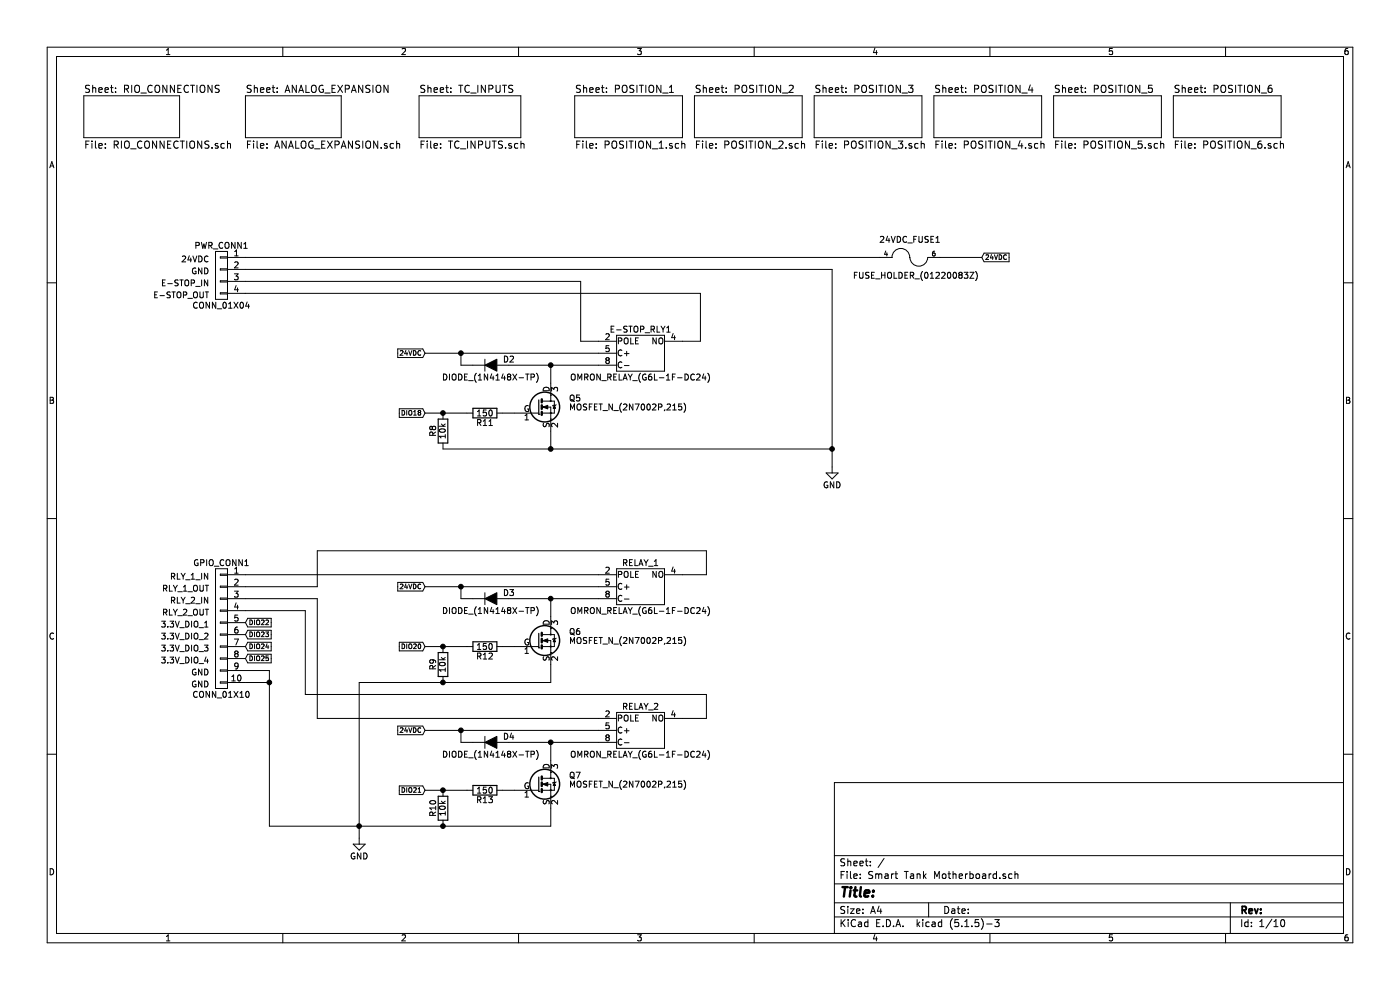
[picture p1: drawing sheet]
EESchema Schematic File Version 4
LIBS:Smart Tank Motherboard-cache
EELAYER 29 0
EELAYER END
$Descr A4 11693 8268
encoding utf-8
Sheet 1 10
Title ""
Date ""
Rev ""
Comp ""
Comment1 ""
Comment2 ""
Comment3 ""
Comment4 ""
$EndDescr
$Sheet
S 4800 800  900  350 
U 57891987
F0 "POSITION_1" 60
F1 "POSITION_1.sch" 60
$EndSheet
Text Notes 1750 2200 2    49   ~ 0
24VDC
Text Notes 1750 2300 2    49   ~ 0
GND
Text Notes 1750 2400 2    49   ~ 0
E-STOP_IN
Text Notes 1750 2500 2    49   ~ 0
E-STOP_OUT
$Comp
L Smart-Tank-Motherboard-rescue:GND #PWR01
U 1 1
P 6950 3900
F 0 "#PWR01" H 6950 3650 50  0001 C CNN
F 1 "GND" H 6950 3750 50  0000 C CNN
F 2 "" H 6950 3900 50  0000 C CNN
F 3 "" H 6950 3900 50  0000 C CNN
	1    6950 3900
	1    0    0    -1  
$EndComp
Text GLabel 8200 2150 2    39   Input ~ 0
24VDC
$Sheet
S 700  800  800  350 
U 578FBA35
F0 "RIO_CONNECTIONS" 60
F1 "RIO_CONNECTIONS.sch" 60
$EndSheet
$Comp
L Smart-Tank-Motherboard-rescue:FUSE_HOLDER_(01220083Z) 24VDC_FUSE1
U 1 1
P 7600 2150
F 0 "24VDC_FUSE1" H 7600 2300 50  0000 C CNN
F 1 "FUSE_HOLDER_(01220083Z)" H 7650 2000 50  0000 C CNN
F 2 "Smart_Tank:FUSE_HOLDER_(01220083Z)" H 7600 2150 50  0001 C CNN
F 3 "" H 7600 2150 50  0000 C CNN
	1    7600 2150
	1    0    0    -1  
$EndComp
Text Notes 1750 4850 2    49   ~ 0
RLY_1_IN
Text Notes 1750 4950 2    49   ~ 0
RLY_1_OUT
Text Notes 1750 5050 2    49   ~ 0
RLY_2_IN
Text Notes 1750 5150 2    49   ~ 0
RLY_2_OUT
Text Notes 1750 5250 2    49   ~ 0
3.3V_DIO_1
Text Notes 1750 5350 2    49   ~ 0
3.3V_DIO_2
Text Notes 1750 5450 2    49   ~ 0
3.3V_DIO_3
Text Notes 1750 5550 2    49   ~ 0
3.3V_DIO_4
Text GLabel 2050 5200 2    39   Input ~ 0
DIO22
Text GLabel 2050 5300 2    39   Input ~ 0
DIO23
Text GLabel 2050 5400 2    39   Input ~ 0
DIO24
Text GLabel 2050 5500 2    39   Input ~ 0
DIO25
$Comp
L Smart-Tank-Motherboard-rescue:OMRON_RELAY_(G6L-1F-DC24) RELAY_1
U 1 1
P 5250 5000
F 0 "RELAY_1" H 5350 5300 50  0000 C CNN
F 1 "OMRON_RELAY_(G6L-1F-DC24)" H 5350 4900 50  0000 C CNN
F 2 "Smart_Tank:OMRON_RELAY_1A_(G6L-1F-DC24)" H 5250 3800 50  0001 C CNN
F 3 "" H 5250 3800 50  0000 C CNN
	1    5250 5000
	1    0    0    -1  
$EndComp
$Comp
L Smart-Tank-Motherboard-rescue:MOSFET_N_(2N7002P,215) Q6
U 1 1
P 4500 5350
F 0 "Q6" H 4750 5425 50  0000 L CNN
F 1 "MOSFET_N_(2N7002P,215)" H 4750 5350 50  0000 L CNN
F 2 "TO_SOT_Packages_SMD:SOT-23" H 4750 5275 50  0001 L CIN
F 3 "" H 4500 5350 50  0000 L CNN
	1    4500 5350
	1    0    0    -1  
$EndComp
$Comp
L Smart-Tank-Motherboard-rescue:R R12
U 1 1
P 4050 5400
F 0 "R12" V 4130 5400 50  0000 C CNN
F 1 "150" V 4050 5400 50  0000 C CNN
F 2 "Resistors_SMD:R_1206" V 3980 5400 50  0001 C CNN
F 3 "" H 4050 5400 50  0000 C CNN
	1    4050 5400
	0    1    1    0   
$EndComp
$Comp
L Smart-Tank-Motherboard-rescue:R R9
U 1 1
P 3700 5550
F 0 "R9" V 3780 5550 50  0000 C CNN
F 1 "10k" V 3700 5550 50  0000 C CNN
F 2 "Resistors_SMD:R_1206" V 3630 5550 50  0001 C CNN
F 3 "" H 3700 5550 50  0000 C CNN
	1    3700 5550
	-1   0    0    1   
$EndComp
Text GLabel 3550 5400 0    39   Input ~ 0
DIO20
Text GLabel 3550 4900 0    39   Input ~ 0
24VDC
$Comp
L Smart-Tank-Motherboard-rescue:DIODE_(1N4148X-TP) D3
U 1 1
P 4100 5000
F 0 "D3" H 4250 5050 50  0000 C CNN
F 1 "DIODE_(1N4148X-TP)" H 4100 4900 50  0000 C CNN
F 2 "Diodes_SMD:SOD-523" H 4100 5000 50  0001 C CNN
F 3 "" H 4100 5000 50  0000 C CNN
	1    4100 5000
	1    0    0    -1  
$EndComp
$Comp
L Smart-Tank-Motherboard-rescue:OMRON_RELAY_(G6L-1F-DC24) RELAY_2
U 1 1
P 5250 6200
F 0 "RELAY_2" H 5350 6500 50  0000 C CNN
F 1 "OMRON_RELAY_(G6L-1F-DC24)" H 5350 6100 50  0000 C CNN
F 2 "Smart_Tank:OMRON_RELAY_1A_(G6L-1F-DC24)" H 5250 5000 50  0001 C CNN
F 3 "" H 5250 5000 50  0000 C CNN
	1    5250 6200
	1    0    0    -1  
$EndComp
$Comp
L Smart-Tank-Motherboard-rescue:MOSFET_N_(2N7002P,215) Q7
U 1 1
P 4500 6550
F 0 "Q7" H 4750 6625 50  0000 L CNN
F 1 "MOSFET_N_(2N7002P,215)" H 4750 6550 50  0000 L CNN
F 2 "TO_SOT_Packages_SMD:SOT-23" H 4750 6475 50  0001 L CIN
F 3 "" H 4500 6550 50  0000 L CNN
	1    4500 6550
	1    0    0    -1  
$EndComp
$Comp
L Smart-Tank-Motherboard-rescue:R R13
U 1 1
P 4050 6600
F 0 "R13" V 4130 6600 50  0000 C CNN
F 1 "150" V 4050 6600 50  0000 C CNN
F 2 "Resistors_SMD:R_1206" V 3980 6600 50  0001 C CNN
F 3 "" H 4050 6600 50  0000 C CNN
	1    4050 6600
	0    1    1    0   
$EndComp
$Comp
L Smart-Tank-Motherboard-rescue:R R10
U 1 1
P 3700 6750
F 0 "R10" V 3780 6750 50  0000 C CNN
F 1 "10k" V 3700 6750 50  0000 C CNN
F 2 "Resistors_SMD:R_1206" V 3630 6750 50  0001 C CNN
F 3 "" H 3700 6750 50  0000 C CNN
	1    3700 6750
	-1   0    0    1   
$EndComp
Text GLabel 3550 6600 0    39   Input ~ 0
DIO21
Text GLabel 3550 6100 0    39   Input ~ 0
24VDC
$Comp
L Smart-Tank-Motherboard-rescue:DIODE_(1N4148X-TP) D4
U 1 1
P 4100 6200
F 0 "D4" H 4250 6250 50  0000 C CNN
F 1 "DIODE_(1N4148X-TP)" H 4100 6100 50  0000 C CNN
F 2 "Diodes_SMD:SOD-523" H 4100 6200 50  0001 C CNN
F 3 "" H 4100 6200 50  0000 C CNN
	1    4100 6200
	1    0    0    -1  
$EndComp
$Comp
L Smart-Tank-Motherboard-rescue:GND #PWR02
U 1 1
P 3000 7000
F 0 "#PWR02" H 3000 6750 50  0001 C CNN
F 1 "GND" H 3000 6850 50  0000 C CNN
F 2 "" H 3000 7000 50  0000 C CNN
F 3 "" H 3000 7000 50  0000 C CNN
	1    3000 7000
	1    0    0    -1  
$EndComp
$Comp
L Smart-Tank-Motherboard-rescue:OMRON_RELAY_(G6L-1F-DC24) E-STOP_RLY1
U 1 1
P 5250 3050
F 0 "E-STOP_RLY1" H 5350 3350 50  0000 C CNN
F 1 "OMRON_RELAY_(G6L-1F-DC24)" H 5350 2950 50  0000 C CNN
F 2 "Smart_Tank:OMRON_RELAY_1A_(G6L-1F-DC24)" H 5250 1850 50  0001 C CNN
F 3 "" H 5250 1850 50  0000 C CNN
	1    5250 3050
	1    0    0    -1  
$EndComp
$Comp
L Smart-Tank-Motherboard-rescue:MOSFET_N_(2N7002P,215) Q5
U 1 1
P 4500 3400
F 0 "Q5" H 4750 3475 50  0000 L CNN
F 1 "MOSFET_N_(2N7002P,215)" H 4750 3400 50  0000 L CNN
F 2 "TO_SOT_Packages_SMD:SOT-23" H 4750 3325 50  0001 L CIN
F 3 "" H 4500 3400 50  0000 L CNN
	1    4500 3400
	1    0    0    -1  
$EndComp
$Comp
L Smart-Tank-Motherboard-rescue:R R11
U 1 1
P 4050 3450
F 0 "R11" V 4130 3450 50  0000 C CNN
F 1 "150" V 4050 3450 50  0000 C CNN
F 2 "Resistors_SMD:R_1206" V 3980 3450 50  0001 C CNN
F 3 "" H 4050 3450 50  0000 C CNN
	1    4050 3450
	0    1    1    0   
$EndComp
$Comp
L Smart-Tank-Motherboard-rescue:R R8
U 1 1
P 3700 3600
F 0 "R8" V 3780 3600 50  0000 C CNN
F 1 "10k" V 3700 3600 50  0000 C CNN
F 2 "Resistors_SMD:R_1206" V 3630 3600 50  0001 C CNN
F 3 "" H 3700 3600 50  0000 C CNN
	1    3700 3600
	-1   0    0    1   
$EndComp
Text GLabel 3550 3450 0    39   Input ~ 0
DIO18
Text GLabel 3550 2950 0    39   Input ~ 0
24VDC
$Comp
L Smart-Tank-Motherboard-rescue:DIODE_(1N4148X-TP) D2
U 1 1
P 4100 3050
F 0 "D2" H 4250 3100 50  0000 C CNN
F 1 "DIODE_(1N4148X-TP)" H 4100 2950 50  0000 C CNN
F 2 "Diodes_SMD:SOD-523" H 4100 3050 50  0001 C CNN
F 3 "" H 4100 3050 50  0000 C CNN
	1    4100 3050
	1    0    0    -1  
$EndComp
$Comp
L Smart-Tank-Motherboard-rescue:CONN_01X04 PWR_CONN1
U 1 1
P 1850 2300
F 0 "PWR_CONN1" H 1850 2550 50  0000 C CNN
F 1 "CONN_01X04" H 1850 2050 50  0000 C CNN
F 2 "Smart_Tank:PHX_TB_HDR_4_POS_STR_(1755752)" H 1850 2300 50  0001 C CNN
F 3 "" H 1850 2300 50  0000 C CNN
	1    1850 2300
	-1   0    0    -1  
$EndComp
$Sheet
S 2050 800  800  350 
U 579181B3
F0 "ANALOG_EXPANSION" 60
F1 "ANALOG_EXPANSION.sch" 60
$EndSheet
$Sheet
S 3500 800  850  350 
U 57968D3A
F0 "TC_INPUTS" 60
F1 "TC_INPUTS.sch" 60
$EndSheet
$Comp
L Smart-Tank-Motherboard-rescue:CONN_01X10 GPIO_CONN1
U 1 1
P 1850 5250
F 0 "GPIO_CONN1" H 1850 5800 50  0000 C CNN
F 1 "CONN_01X10" H 1850 4700 50  0000 C CNN
F 2 "Smart_Tank:PHX_TB_HDR_10_POS_STR_(1755817)" H 1850 5250 50  0001 C CNN
F 3 "" H 1850 5250 50  0000 C CNN
	1    1850 5250
	-1   0    0    -1  
$EndComp
Text Notes 1750 5650 2    49   ~ 0
GND
Text Notes 1750 5750 2    49   ~ 0
GND
Wire Wire Line
	2050 2250 6950 2250
Wire Wire Line
	6950 2250 6950 3750
Wire Wire Line
	2050 2150 7350 2150
Wire Wire Line
	2050 4800 5000 4800
Wire Wire Line
	4250 5000 4600 5000
Wire Wire Line
	4600 5700 4600 5550
Wire Wire Line
	3550 5400 3700 5400
Wire Wire Line
	4200 5400 4300 5400
Connection ~ 3700 5400
Wire Wire Line
	4600 5000 4600 5150
Wire Wire Line
	3550 4900 3850 4900
Connection ~ 4600 5000
Wire Wire Line
	3950 5000 3850 5000
Wire Wire Line
	3850 5000 3850 4900
Connection ~ 3850 4900
Wire Wire Line
	4250 6200 4600 6200
Wire Wire Line
	4600 6900 4600 6750
Wire Wire Line
	3550 6600 3700 6600
Wire Wire Line
	4200 6600 4300 6600
Connection ~ 3700 6600
Wire Wire Line
	4600 6200 4600 6350
Wire Wire Line
	3550 6100 3850 6100
Connection ~ 4600 6200
Wire Wire Line
	3950 6200 3850 6200
Wire Wire Line
	3850 6200 3850 6100
Connection ~ 3850 6100
Wire Wire Line
	2650 6000 5000 6000
Wire Wire Line
	2050 5000 2650 5000
Wire Wire Line
	2650 5000 2650 6000
Wire Wire Line
	3000 5700 3000 6900
Connection ~ 3000 6900
Wire Wire Line
	5700 4800 5900 4800
Wire Wire Line
	5900 4800 5900 4600
Wire Wire Line
	5900 4600 2650 4600
Wire Wire Line
	2650 4600 2650 4900
Wire Wire Line
	2650 4900 2050 4900
Wire Wire Line
	5700 6000 5900 6000
Wire Wire Line
	5900 6000 5900 5800
Wire Wire Line
	5900 5800 2550 5800
Wire Wire Line
	2550 5800 2550 5100
Wire Wire Line
	2550 5100 2050 5100
Wire Wire Line
	4250 3050 4600 3050
Wire Wire Line
	4600 3600 4600 3750
Wire Wire Line
	3550 3450 3700 3450
Wire Wire Line
	4200 3450 4300 3450
Connection ~ 3700 3450
Wire Wire Line
	4600 3050 4600 3200
Wire Wire Line
	3550 2950 3850 2950
Connection ~ 4600 3050
Wire Wire Line
	3950 3050 3850 3050
Wire Wire Line
	3850 3050 3850 2950
Connection ~ 3850 2950
Wire Wire Line
	2050 2350 4850 2350
Wire Wire Line
	4850 2350 4850 2850
Wire Wire Line
	4850 2850 5000 2850
Wire Wire Line
	5700 2850 5850 2850
Wire Wire Line
	5850 2850 5850 2450
Wire Wire Line
	5850 2450 2050 2450
Connection ~ 6950 3750
Wire Wire Line
	2050 5700 2250 5700
Wire Wire Line
	2250 5600 2250 5700
Wire Wire Line
	2050 5600 2250 5600
Connection ~ 2250 5700
Wire Wire Line
	3000 5700 3700 5700
Connection ~ 3700 5700
Wire Wire Line
	2250 6900 3000 6900
Connection ~ 3700 6900
$Sheet
S 5800 800  900  350 
U 57A90C56
F0 "POSITION_2" 60
F1 "POSITION_2.sch" 60
$EndSheet
$Sheet
S 6800 800  900  350 
U 57A9213E
F0 "POSITION_3" 60
F1 "POSITION_3.sch" 60
$EndSheet
$Sheet
S 7800 800  900  350 
U 57A92CBC
F0 "POSITION_4" 60
F1 "POSITION_4.sch" 60
$EndSheet
$Sheet
S 8800 800  900  350 
U 57A93935
F0 "POSITION_5" 60
F1 "POSITION_5.sch" 60
$EndSheet
$Sheet
S 9800 800  900  350 
U 57A940A2
F0 "POSITION_6" 60
F1 "POSITION_6.sch" 60
$EndSheet
Wire Wire Line
	3700 3750 4600 3750
Connection ~ 4600 3750
Wire Wire Line
	7850 2150 8200 2150
Wire Wire Line
	3700 5400 3900 5400
Wire Wire Line
	4600 5000 5000 5000
Wire Wire Line
	3850 4900 5000 4900
Wire Wire Line
	3700 6600 3900 6600
Wire Wire Line
	4600 6200 5000 6200
Wire Wire Line
	3850 6100 5000 6100
Wire Wire Line
	3000 6900 3000 7000
Wire Wire Line
	3000 6900 3700 6900
Wire Wire Line
	3700 3450 3900 3450
Wire Wire Line
	4600 3050 5000 3050
Wire Wire Line
	3850 2950 5000 2950
Wire Wire Line
	6950 3750 6950 3900
Wire Wire Line
	2250 5700 2250 6900
Wire Wire Line
	3700 5700 4600 5700
Wire Wire Line
	3700 6900 4600 6900
Wire Wire Line
	4600 3750 6950 3750
$EndSCHEMATC
